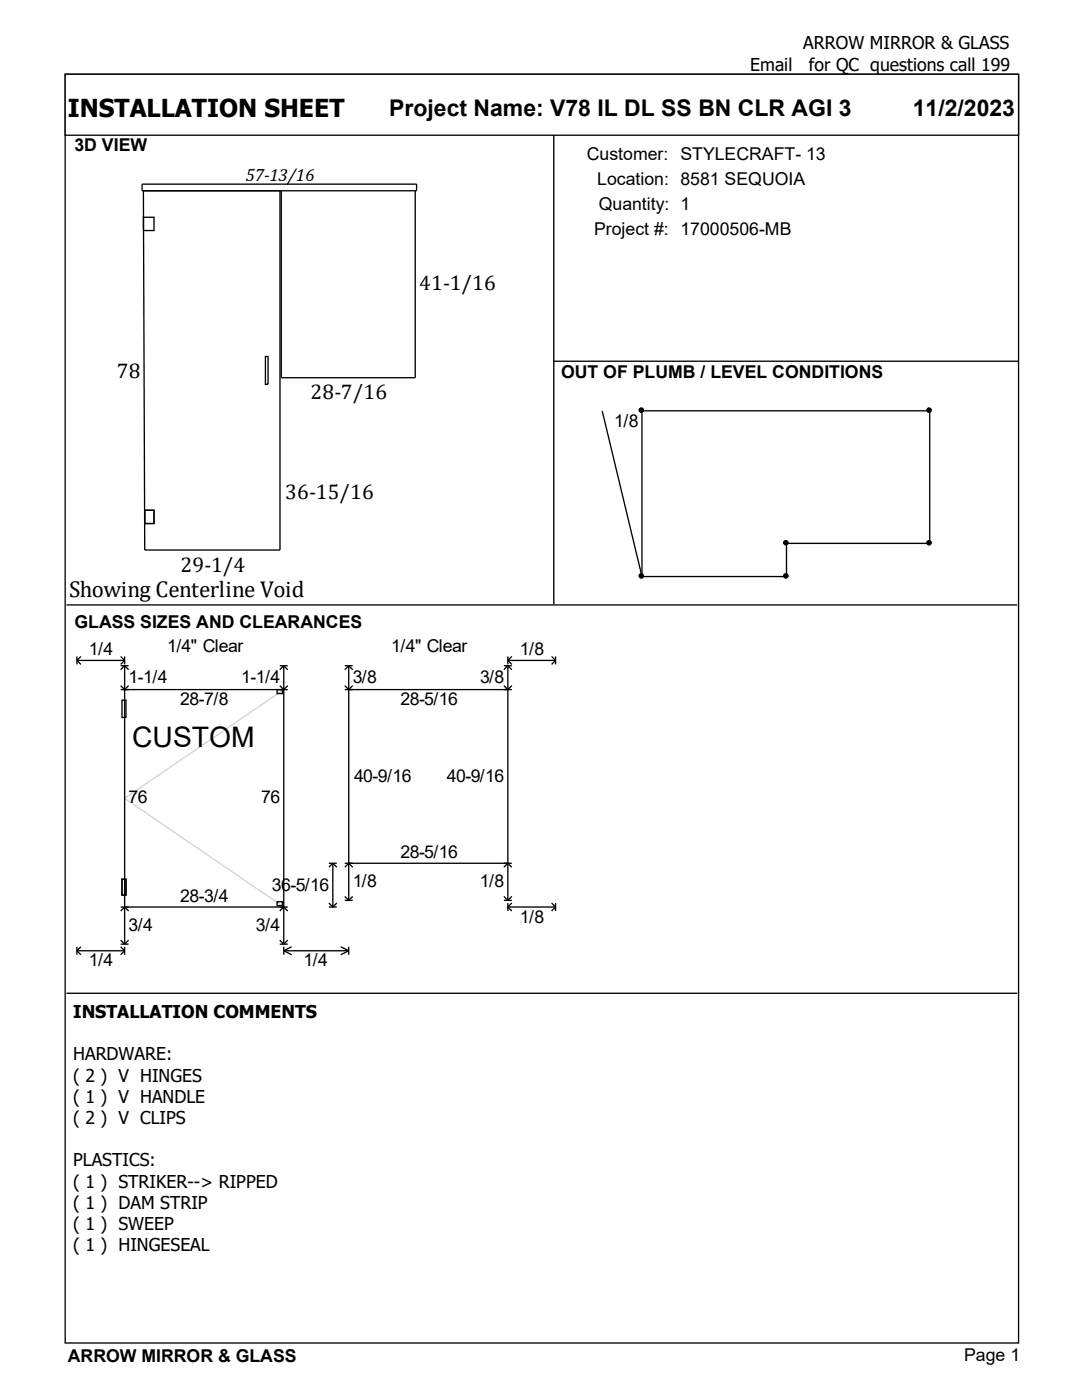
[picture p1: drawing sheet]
<svg xmlns="http://www.w3.org/2000/svg" width="216mm" height="279mm" viewBox="0 0 216 279" stroke-linecap="round" stroke-linejoin="round" font-family="sans-serif">
<g fill="#fff" stroke="#000" stroke-width=".26">
<path d="M13 14.8h190.2v253.2h-190.2z"/>
<path d="M13 14.8h190.2v12.2h-190.2z"/>
</g>
<path d="M13.5 30.7h96.7v89.4h-96.7z" fill="#fff"/>
<path d="M28.4 36.7h54.7v1.4h-54.7zM28.6 38.1l.3 71.7h27v-71.7M82.9 38.1v37.3h-26.8v-37.3M110.5 27v93.6M28.6 43.4h2.1v2.6h-2.1zM53 71.1h.5v5.6h-.5zM110.4 72.1h92.8M28.9 101.8h1.8v2.7h-1.8z" fill="none" stroke="#000" stroke-width=".26"/>
<path d="M110.9 77h91.9v43.1h-91.9z" fill="#fff"/>
<g fill="#000" stroke="#000" stroke-width=".26">
<circle cx="128" cy="81.9" r=".4"/>
<circle cx="128" cy="114.9" r=".4"/>
</g>
<path d="M120.2 82l7.9 33.1v-33.1" fill="none" stroke="#000" stroke-width=".26"/>
<path d="M122.5 82h4.8v4.2h-4.8z" fill-rule="evenodd" fill="#fff"/>
<g fill="#000" stroke="#000" stroke-width=".26">
<circle cx="128" cy="81.9" r=".4"/>
<circle cx="185.4" cy="81.9" r=".4"/>
<circle cx="128" cy="114.9" r=".4"/>
<circle cx="156.8" cy="108.3" r=".4"/>
<circle cx="156.8" cy="114.9" r=".4"/>
<circle cx="185.4" cy="108.3" r=".4"/>
</g>
<path d="M128.1 82h57.4v26.4h-28.6v6.7h-28.8M13.3 120.7h189.7" fill="none" stroke="#000" stroke-width=".26"/>
<path d="M14.3 126.8h187.4v68.8h-187.4z" fill="#fff"/>
<path d="M56.6 137.6l-31.7 21.7 31.7 21.7" fill="none" stroke="#d3d3d3" stroke-width=".26"/>
<g fill="none" stroke="#000" stroke-width=".26">
<path d="M15.3 131.8h9.6M15.3 131.8l.8 .8M15.3 131v1.6M16.1 131l-.8 .8M24.1 132.9h1.6M24.1 131l.8 .8M24.1 137.6h33.3M24.1 136.8l.8 .8 .8-.8M24.3 139.7h.8v3.5h-.8zM24.9 131v1.6M24.9 132.9v55.5M24.9 132.9l.8 .8"/>
<path d="M24.9 131.8l-.8 .8M24.9 132.9l-.8 .8M55.3 137.6h1.1v.8h-1.1zM55.8 132.9h1.6M55.8 136.8l.8 .8 .8-.8M56.6 132.9l.8 .8M56.6 132.9l-.8 .8M56.6 132.9v55.5M68.8 132.9h1.6M68.8 137.6h33.3M68.8 136.8l.8 .8 .8-.8M69.6 132.9l.8 .8"/>
<path d="M69.6 132.9l-.8 .8M69.6 132.9v46.8M100.5 136.8l.8 .8 .8-.8M100.5 132.9h1.6M101.3 132.9l-.8 .8M101.3 131.8h9.6M101.3 131v1.6M101.3 132.9v46.8M101.3 131.8l.8 .8M101.3 132.9l.8 .8M102.1 131l-.8 .8M110.1 131l.8 .8"/>
<path d="M110.9 131.8l-.8 .8M110.9 131v1.6M24.3 175.5h.8v3.1h-.8zM55.3 180h1.1v.7h-1.1zM65.6 172.3h1.6M66.4 172.3l.8 .8M66.4 172.3l-.8 .8M66.4 172.3v8.7M68.8 172.3h33.3M68.8 179.7h1.6M68.8 178.9l.8 .8M68.8 173.1l.8-.8 .8 .8"/>
<path d="M70.4 178.9l-.8 .8M100.5 179.7h1.6M100.5 178.9l.8 .8M100.5 173.1l.8-.8 .8 .8M102.1 178.9l-.8 .8M13.3 198.2h189.7M15.3 189.7h9.6M15.3 189.7l.8 .8M15.3 189v1.5M16.1 189l-.8 .7M24.1 181h33.3M24.1 189l.8 .7"/>
<path d="M24.1 188.4h1.6M24.1 187.6l.8 .8M24.1 181.8l.8-.8 .8 .8M24.9 189v1.5M24.9 189.7l-.8 .8M25.7 187.6l-.8 .8M55.8 188.4h1.6M55.8 187.6l.8 .8M55.8 181.8l.8-.8 .8 .8M56.6 189.7l1.6 .8M56.6 189.7h13M56.6 189v1.5"/>
<path d="M57.4 187.6l-.8 .8M58.2 189l-1.6 .7M65.6 181h1.6M65.6 180.2l.8 .8M67.2 180.2l-.8 .8M68 189l1.6 .7M69.6 189.7l-1.6 .8M69.6 189v1.5M101.3 181h9.6M101.3 180.2v1.6M101.3 181l.8 .8M102.1 180.2l-.8 .8"/>
<path d="M110.1 180.2l.8 .8M110.9 181l-.8 .8M110.9 180.2v1.6"/>
</g>
<text font-size="5.6" x="26.4" y="149.1">CUSTOM</text>
<text font-size="4.9" x="13.5" y="23.3">INSTALLATION SHEET</text>
<g font-size="4.6">
<text x="77.7" y="23.1">Project Name: V78 IL DL SS BN CLR AGI 3</text>
<text x="182.1" y="23.1">11/2/2023</text>
<text x="13.8" y="119.2">Showing Centerline Void</text>
</g>
<g font-size="4.2">
<text x="83.6" y="58">41-1/16</text>
<text x="23.3" y="75.4">78</text>
<text x="62" y="79.7">28-7/16</text>
<text x="56.9" y="99.5">36-15/16</text>
<text x="36" y="114.1">29-1/4</text>
</g>
<g font-size="3.5">
<text x="160.3" y="9.9">ARROW MIRROR &amp; GLASS</text>
<text x="149.7" y="14.1">Email</text>
<text x="161.4" y="14.1">for QC questions call 199</text>
<text x="14.9" y="30.2">3D VIEW</text>
<text x="117.1" y="31.9">Customer: STYLECRAFT- 13</text>
<text x="49" y="36.1">57-13/16</text>
<text x="119.2" y="36.9">Location: 8581 SEQUOIA</text>
<text x="119.5" y="41.9">Quantity: 1</text>
<text x="118.5" y="46.9">Project #: 17000506-MB</text>
<text x="112" y="75.3">OUT OF PLUMB / LEVEL CONDITIONS</text>
<text x="122.5" y="85.1">1/8</text>
<text x="14.9" y="125.3">GLASS SIZES AND CLEARANCES</text>
<text x="17.7" y="130.7">1/4</text>
<text x="33.3" y="130.2">1/4&quot; Clear</text>
<text x="78.1" y="130.2">1/4&quot; Clear</text>
<text x="103.7" y="130.7">1/8</text>
<text x="25.7" y="136.3">1-1/4</text>
<text x="48.2" y="136.3">1-1/4</text>
<text x="70.4" y="136.3">3/8</text>
<text x="95.8" y="136.3">3/8</text>
<text x="36" y="140.8">28-7/8</text>
<text x="79.9" y="140.8">28-5/16</text>
<text x="25.7" y="160.3">76</text>
<text x="52.1" y="160.3">76</text>
<text x="70.6" y="156.1">40-9/16</text>
<text x="89.2" y="156.1">40-9/16</text>
<text x="79.9" y="171.2">28-5/16</text>
<text x="36" y="179.9">28-3/4</text>
<text x="54.2" y="177.8">36-5/16</text>
<text x="70.4" y="177">1/8</text>
<text x="95.8" y="177">1/8</text>
<text x="25.7" y="185.7">3/4</text>
<text x="51.1" y="185.7">3/4</text>
<text x="103.7" y="184.1">1/8</text>
<text x="17.7" y="192.9">1/4</text>
<text x="60.6" y="192.9">1/4</text>
<text x="14.6" y="203.1">INSTALLATION COMMENTS</text>
<text x="14.6" y="211.6">HARDWARE:</text>
<text x="14.6" y="215.8">( 2 ) V HINGES</text>
<text x="14.6" y="220.1">( 1 ) V HANDLE</text>
<text x="14.6" y="224.3">( 2 ) V CLIPS</text>
<text x="14.6" y="232.8">PLASTICS:</text>
<text x="14.6" y="237">( 1 ) STRIKER--&gt; RIPPED</text>
<text x="14.6" y="241.2">( 1 ) DAM STRIP</text>
<text x="14.6" y="245.5">( 1 ) SWEEP</text>
<text x="14.6" y="249.7">( 1 ) HINGESEAL</text>
<text x="13.5" y="271.8">ARROW MIRROR &amp; GLASS</text>
<text x="192.4" y="271.7">Page 1</text>
</g>
</svg>
